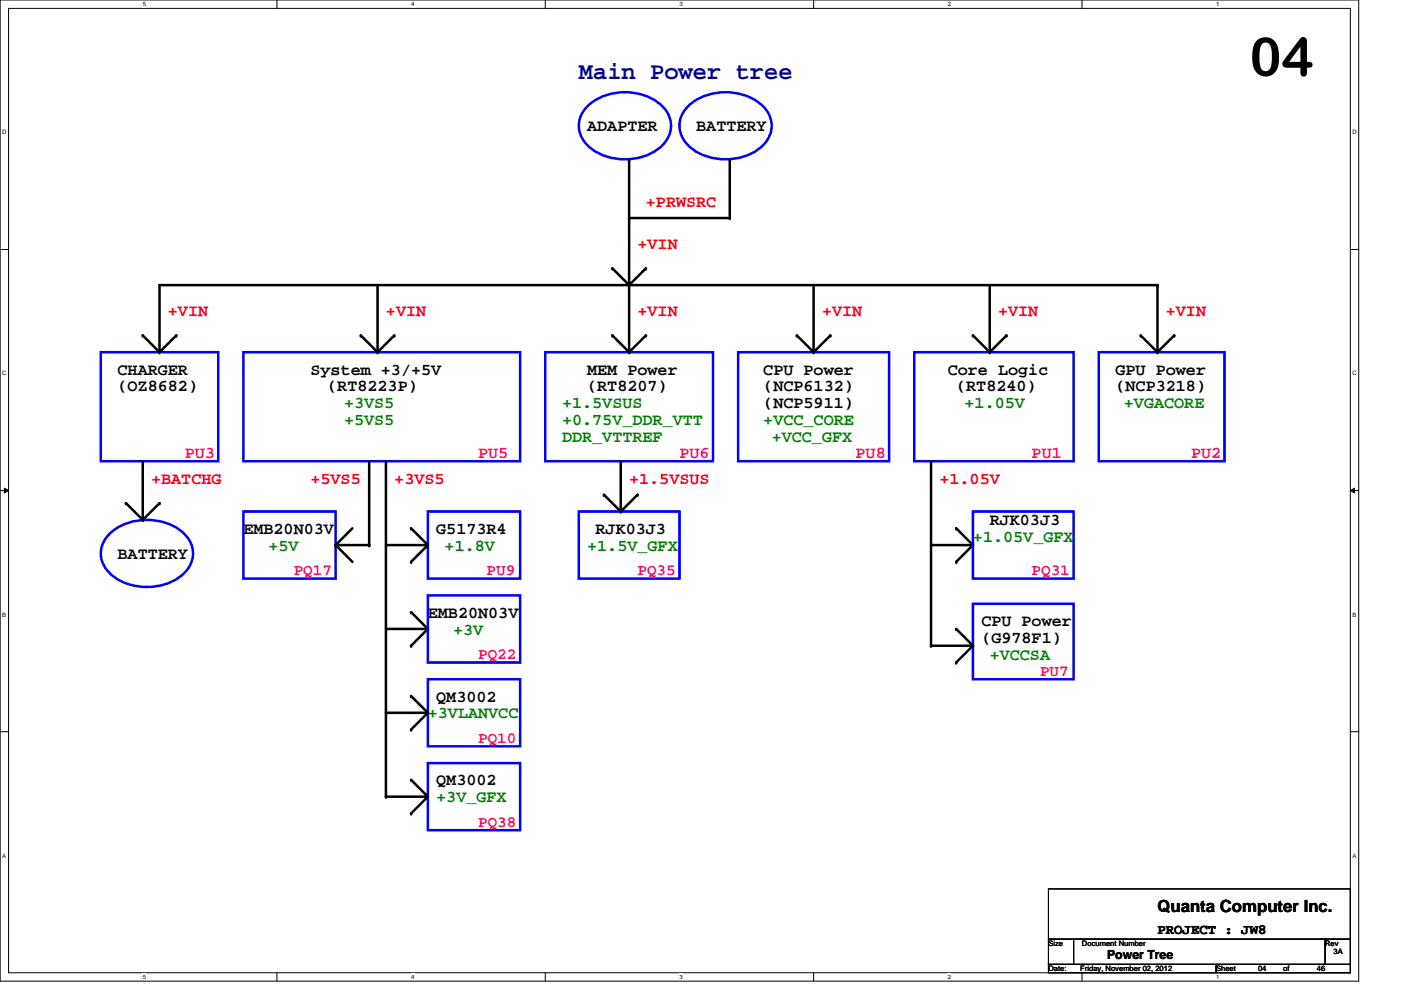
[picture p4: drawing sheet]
<svg xmlns="http://www.w3.org/2000/svg" width="297mm" height="210mm" viewBox="0 0 297 210" stroke-linecap="round" stroke-linejoin="round" font-family="sans-serif">
<path d="M0 0h288.1v208h-288.1zM1.8 1.8h284.5v204.4h-284.5z" fill="none" stroke="#000" stroke-width=".21"/>
<g fill="#fff">
<path d="M30.3 .2h.7v1.4h-.7z"/>
<path d="M30.3 206.4h.7v1.4h-.7z"/>
</g>
<path d="M58.7 0v1.8M58.7 206.2v1.8" fill="none" stroke="#000" stroke-width=".21"/>
<g fill="#fff">
<path d="M87.2 .2h.7v1.4h-.7z"/>
<path d="M87.2 206.4h.7v1.4h-.7z"/>
</g>
<path d="M115.6 0v1.8M115.6 206.2v1.8" fill="none" stroke="#000" stroke-width=".21"/>
<g fill="#fff">
<path d="M144.1 .2h.7v1.4h-.7z"/>
<path d="M144.1 206.4h.7v1.4h-.7z"/>
</g>
<path d="M172.5 0v1.8M172.5 206.2v1.8" fill="none" stroke="#000" stroke-width=".21"/>
<g fill="#fff">
<path d="M201 .2h.7v1.4h-.7z"/>
<path d="M201 206.4h.7v1.4h-.7z"/>
</g>
<path d="M229.4 0v1.8M229.4 206.2v1.8" fill="none" stroke="#000" stroke-width=".21"/>
<g fill="#fff">
<path d="M257.8 .2h.8v1.4h-.8z"/>
<path d="M257.8 206.4h.8v1.4h-.8z"/>
<path d="M.5 27.3h.9v1.5h-.9z"/>
<path d="M286.7 27.3h1v1.5h-1z"/>
<path d="M.5 78.5h.9v1.4h-.9z"/>
<path d="M286.7 78.5h1v1.4h-1z"/>
</g>
<path d="M0 52.9h1.8M286.3 52.9h1.8" fill="none" stroke="#000" stroke-width=".21"/>
<g fill="#fff">
<path d="M.5 129.6h.8v1.4h-.8z"/>
<path d="M286.7 129.6h.9v1.4h-.9z"/>
</g>
<path d="M0 104h1.8M.9 103.5l.9 .5-.9 .5zM286.3 104l.9-.5v1zM286.3 104h1.8" fill="none" stroke="#000" stroke-width=".21"/>
<path d="M.9 103.5l.9 .5-.9 .5zM286.3 104l.9-.5v1z" fill="#000"/>
<g fill="#fff">
<path d="M.5 180.7h.8v1.4h-.8z"/>
<path d="M286.7 180.7h.9v1.4h-.9z"/>
</g>
<path d="M0 155.1h1.8M286.3 155.1h1.8M222.3 188.5h64v10.6h-64zM222.3 199.1h5.3v5.4h-5.3zM227.6 199.1h53.4v5.4h-53.4zM281 199.1h5.3v5.4h-5.3zM222.3 204.5h35.5v1.7h-35.5zM257.8 204.5h28.5v1.7h-28.5z" fill="none" stroke="#000" stroke-width=".21"/>
<g fill="none" stroke="#00f" stroke-width=".53">
<path d="M124.8 22.3a12.2 12.2 0 0 1 15.4 0 5.8 5.8 0 0 1-.8 9.4 12.3 12.3 0 0 1-14.6-.7 5.7 5.7 0 0 1 0-8.7zM146.1 22.3a12.2 12.2 0 0 1 15.5 0 5.8 5.8 0 0 1-.9 9.4 12.3 12.3 0 0 1-14.6-.7 5.7 5.7 0 0 1 0-8.7zM21.4 74.7h24.9v23.1h-24.9zM51.6 74.7h58.7v23.1h-58.7zM115.6 74.7h35.6v23.1h-35.6zM156.5 74.7h32v23.1h-32zM193.8 74.7h33.8v23.1h-33.8zM233 74.7h26.6v23.1h-26.6zM23.4 113a12.2 12.2 0 0 1 15.5 0 5.8 5.8 0 0 1-.8 9.4 12.3 12.3 0 0 1-14.7-.7 5.7 5.7 0 0 1 0-8.7zM51.6 108.5h19.6v14.2h-19.6zM90.7 108.5h19.6v14.2h-19.6zM122.7 108.5h21.4v14.2h-21.4z"/>
<path d="M206.3 108.5h21.3v14.2h-21.3zM90.7 126.2h19.6v14.3h-19.6zM206.3 128h21.3v16h-21.3zM90.7 144h19.6v14.2h-19.6zM90.7 161.8h19.6v14.2h-19.6z"/>
</g>
<g fill="none" stroke="#000" stroke-width=".53">
<path d="M133.4 33.8v40.9M154.7 33.8v12.4h-21.3M129.8 56.9l3.6 3.6 3.5-3.6M30.3 71.1l3.5 3.6M33.8 74.7v-14.2h211.6v14.2M37.4 71.1l-3.6 3.6M76.5 71.1l3.5 3.6M80 60.5v14.2M83.6 71.1l-3.6 3.6M129.8 71.1l3.6 3.6M136.9 71.1l-3.5 3.6M168.9 71.1l3.6 3.6"/>
<path d="M172.5 60.5v14.2M176.1 71.1l-3.6 3.6M206.3 71.1l3.5 3.6M209.8 60.5v14.2M213.4 71.1l-3.6 3.6M241.8 71.1l3.6 3.6M249 71.1l-3.6 3.6M30.3 97.8v12.4M78.3 97.8v17.8h-7.1M81.8 97.8v71.1h8.9M131.6 97.8v10.7M197.4 97.8v39.1h8.9"/>
<path d="M26.7 106.7l3.6 3.5M33.8 106.7l-3.5 3.5M71.2 115.6l3.5 3.5M74.7 112l-3.5 3.6M81.8 115.6h8.9M87.2 112l3.5 3.6M90.7 115.6l-3.5 3.5M128.1 104.9l3.5 3.6M135.2 104.9l-3.6 3.6M197.4 115.6h8.9M202.7 112l3.6 3.6M206.3 115.6l-3.6 3.5"/>
<path d="M81.8 133.3h8.9M87.2 129.8l3.5 3.5M90.7 133.3l-3.5 3.6M202.7 133.3l3.6 3.6M206.3 136.9l-3.6 3.6M81.8 151.1h8.9M87.2 147.6l3.5 3.5M90.7 151.1l-3.5 3.6M87.2 165.4l3.5 3.5M90.7 168.9l-3.5 3.6"/>
</g>
<g fill="#000">
<circle cx="129.8" cy="56.9" r=".27"/>
<circle cx="133.4" cy="46.2" r=".27"/>
<circle cx="136.9" cy="56.9" r=".27"/>
<circle cx="154.7" cy="46.2" r=".27"/>
<circle cx="30.3" cy="71.1" r=".27"/>
<circle cx="33.8" cy="74.7" r=".27"/>
<circle cx="37.4" cy="71.1" r=".27"/>
<circle cx="76.5" cy="71.1" r=".27"/>
<circle cx="80" cy="74.7" r=".27"/>
<circle cx="83.6" cy="71.1" r=".27"/>
<circle cx="129.8" cy="71.1" r=".27"/>
<circle cx="133.4" cy="60.5" r=".27"/>
<circle cx="133.4" cy="74.7" r=".27"/>
<circle cx="136.9" cy="71.1" r=".27"/>
<circle cx="168.9" cy="71.1" r=".27"/>
<circle cx="172.5" cy="74.7" r=".27"/>
<circle cx="176.1" cy="71.1" r=".27"/>
<circle cx="206.3" cy="71.1" r=".27"/>
<circle cx="209.8" cy="74.7" r=".27"/>
<circle cx="213.4" cy="71.1" r=".27"/>
<circle cx="241.8" cy="71.1" r=".27"/>
<circle cx="245.4" cy="74.7" r=".27"/>
<circle cx="245.4" cy="60.5" r=".27"/>
<circle cx="249" cy="71.1" r=".27"/>
<circle cx="26.7" cy="106.7" r=".27"/>
<circle cx="30.3" cy="110.2" r=".27"/>
<circle cx="33.8" cy="106.7" r=".27"/>
<circle cx="71.2" cy="115.6" r=".27"/>
<circle cx="78.3" cy="115.6" r=".27"/>
<circle cx="87.2" cy="112" r=".27"/>
<circle cx="87.2" cy="119.1" r=".27"/>
<circle cx="90.7" cy="115.6" r=".27"/>
<circle cx="128.1" cy="104.9" r=".27"/>
<circle cx="131.6" cy="108.5" r=".27"/>
<circle cx="135.2" cy="104.9" r=".27"/>
<circle cx="202.7" cy="112" r=".27"/>
<circle cx="202.7" cy="119.1" r=".27"/>
<circle cx="206.3" cy="115.6" r=".27"/>
<circle cx="87.2" cy="129.8" r=".27"/>
<circle cx="87.2" cy="136.9" r=".27"/>
<circle cx="90.7" cy="133.3" r=".27"/>
<circle cx="197.4" cy="136.9" r=".27"/>
<circle cx="202.7" cy="133.3" r=".27"/>
<circle cx="206.3" cy="136.9" r=".27"/>
<circle cx="87.2" cy="147.6" r=".27"/>
<circle cx="87.2" cy="154.7" r=".27"/>
<circle cx="90.7" cy="151.1" r=".27"/>
<circle cx="202.7" cy="140.5" r=".27"/>
<circle cx="81.8" cy="168.9" r=".27"/>
<circle cx="87.2" cy="172.5" r=".27"/>
<circle cx="87.2" cy="165.4" r=".27"/>
<circle cx="90.7" cy="168.9" r=".27"/>
</g>
<text font-size="11.4" x="265" y="16.1">04</text>
<text font-size="5.2" fill="#0000a0" x="122.7" y="16.7">Main Power tree</text>
<g font-size="3.6">
<text x="124.5" y="27.9">ADAPTER</text>
<text x="147.6" y="27.9">BATTERY</text>
<text x="24.9" y="79.4">CHARGER</text>
<text x="24.9" y="83">(OZ8682)</text>
<text x="65.8" y="79.4">System +3/+5V</text>
<text x="69.4" y="83">(RT8223P)</text>
<text x="124.5" y="79.4">MEM Power</text>
<text x="124.5" y="83">(RT8207)</text>
<text x="161.8" y="79.4">CPU Power</text>
<text x="161.8" y="83">(NCP6132)</text>
<text x="201" y="79.4">Core Logic</text>
<text x="202.7" y="83">(RT8240)</text>
<text x="236.5" y="79.4">GPU Power</text>
<text x="236.5" y="83">(NCP3218)</text>
<text x="161.8" y="86.5">(NCP5911)</text>
<text x="51.6" y="113.2">EMB20N03V</text>
<text x="92.5" y="113.2">G5173R4</text>
<text x="126.3" y="113.2">RJK03J3</text>
<text x="209.8" y="111.4">RJK03J3</text>
<text x="24.9" y="118.5">BATTERY</text>
<text x="90.7" y="131">EMB20N03V</text>
<text x="208.1" y="132.8">CPU Power</text>
<text x="208.1" y="136.3">(G978F1)</text>
<text x="92.5" y="148.8">QM3002</text>
<text x="92.5" y="166.5">QM3002</text>
<text x="245.4" y="193.5">Quanta Computer Inc.</text>
</g>
<g font-size="3.6" fill="#f00">
<text x="136.9" y="43.9">+PRWSRC</text>
<text x="135.2" y="52.7">+VIN</text>
<text x="35.6" y="67">+VIN</text>
<text x="81.8" y="67">+VIN</text>
<text x="135.2" y="67">+VIN</text>
<text x="174.3" y="67">+VIN</text>
<text x="211.6" y="67">+VIN</text>
<text x="247.2" y="67">+VIN</text>
<text x="32" y="102.5">+BATCHG</text>
<text x="65.8" y="102.5">+5VS5</text>
<text x="83.6" y="102.5">+3VS5</text>
<text x="133.4" y="102.5">+1.5VSUS</text>
<text x="199.2" y="102.5">+1.05V</text>
</g>
<g font-size="3.6" fill="#008000">
<text x="72.9" y="86.5">+3VS5</text>
<text x="119.2" y="86.5">+1.5VSUS</text>
<text x="204.5" y="86.5">+1.05V</text>
<text x="238.3" y="86.5">+VGACORE</text>
<text x="72.9" y="90.1">+5VS5</text>
<text x="119.2" y="90.1">+0.75V_DDR_VTT</text>
<text x="119.2" y="93.6">DDR_VTTREF</text>
<text x="161.8" y="90.1">+VCC_CORE</text>
<text x="163.6" y="93.6">+VCC_GFX</text>
<text x="56.9" y="116.8">+5V</text>
<text x="94.3" y="116.8">+1.8V</text>
<text x="124.5" y="116.8">+1.5V_GFX</text>
<text x="206.3" y="115">+1.05V_GFX</text>
<text x="96.1" y="134.5">+3V</text>
<text x="209.8" y="139.9">+VCCSA</text>
<text x="90.7" y="152.3">+3VLANVCC</text>
<text x="92.5" y="170.1">+3V_GFX</text>
</g>
<g font-size="3.6" fill="#ff0080">
<text x="39.2" y="97.2">PU3</text>
<text x="101.4" y="97.2">PU5</text>
<text x="144.1" y="97.2">PU6</text>
<text x="181.4" y="97.2">PU8</text>
<text x="218.7" y="97.2">PU1</text>
<text x="252.5" y="97.2">PU2</text>
</g>
<g font-size="3.4" fill="#ff0080">
<text x="62.3" y="121.9">PQ17</text>
<text x="103.2" y="121.9">PU9</text>
<text x="135.2" y="121.9">PQ35</text>
<text x="218.7" y="121.9">PQ31</text>
<text x="101.4" y="139.7">PQ22</text>
<text x="220.5" y="143.3">PU7</text>
<text x="101.4" y="157.5">PQ10</text>
<text x="101.4" y="175.3">PQ38</text>
</g>
<text font-size="3" x="245.4" y="198.1">PROJECT : JW8</text>
<text font-size="2.7" x="234.7" y="203.3">Power Tree</text>
<g font-size="1.6">
<text x="222.3" y="200.6">Size</text>
<text x="229.4" y="200.6">Document Number</text>
<text x="281" y="200.6">Rev</text>
<text x="282.7" y="202.3">3A</text>
<text x="222.3" y="205.9">Date:</text>
<text x="229" y="205.9">Friday, November 02, 2012</text>
<text x="257.8" y="205.9">Sheet</text>
<text x="266.7" y="205.9">04</text>
<text x="272.1" y="205.9">of</text>
<text x="279.2" y="205.9">46</text>
</g>
<g font-size="1.3">
<text x="30.3" y="1.3">5</text>
<text x="87.2" y="1.3">4</text>
<text x="144.1" y="1.3">3</text>
<text x="201" y="1.3">2</text>
<text x="257.8" y="1.3">1</text>
<text x=".5" y="28.5">D</text>
<text x="286.7" y="28.5">D</text>
<text x=".5" y="79.6">C</text>
<text x="286.7" y="79.6">C</text>
<text x=".5" y="130.7">B</text>
<text x="286.7" y="130.7">B</text>
<text x=".5" y="181.8">A</text>
<text x="286.7" y="181.8">A</text>
<text x="30.3" y="207.6">5</text>
<text x="87.2" y="207.6">4</text>
<text x="144.1" y="207.6">3</text>
<text x="201" y="207.6">2</text>
<text x="257.8" y="207.6">1</text>
</g>
</svg>
